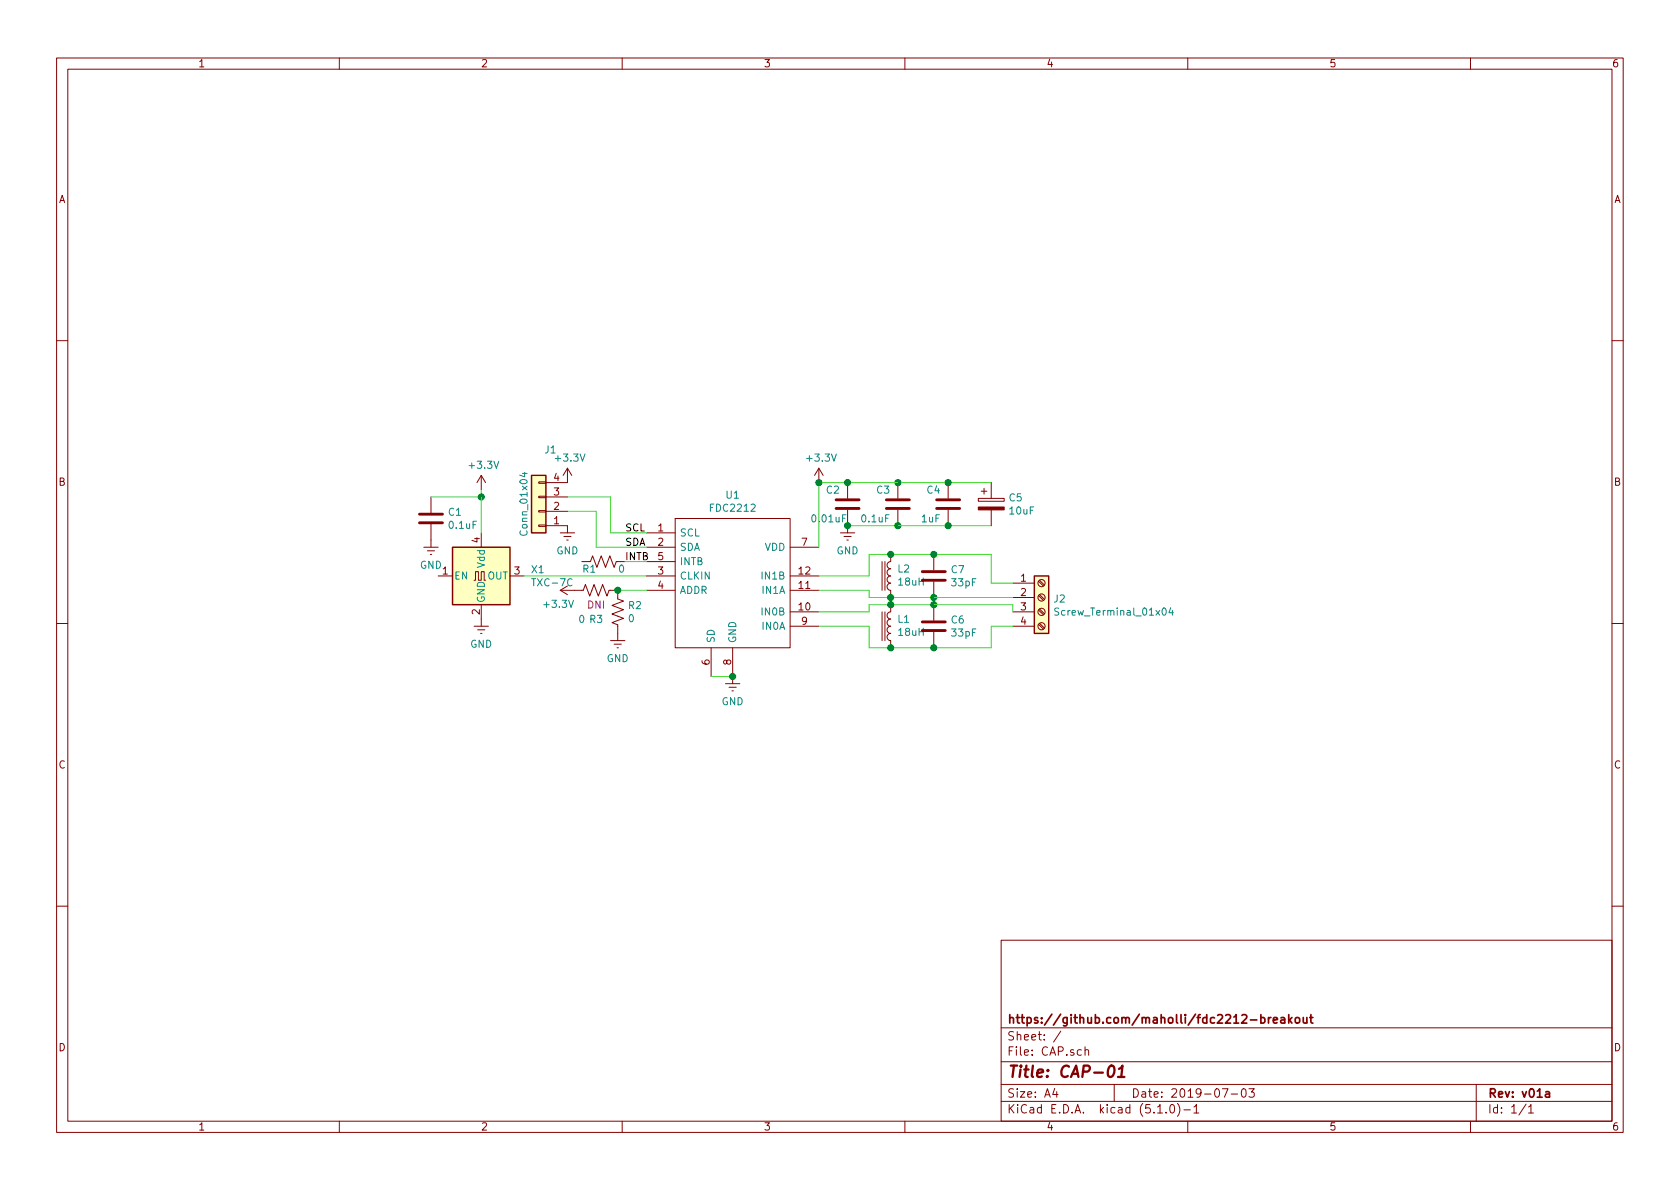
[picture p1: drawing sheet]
EESchema Schematic File Version 4
LIBS:CAP-cache
EELAYER 29 0
EELAYER END
$Descr A4 11693 8268
encoding utf-8
Sheet 1 1
Title "CAP-01"
Date "2019-07-03"
Rev "v01a"
Comp "https://github.com/maholli/fdc2212-breakout"
Comment1 ""
Comment2 ""
Comment3 ""
Comment4 ""
$EndDescr
$Comp
L Device:C C2
U 1 1
P 5900 3500
F 0 "C2" H 5950 3600 50  0000 L CNN
F 1 "0.01uF" H 5900 3400 50  0000 L CNN
F 2 "Capacitor_SMD:C_0402_1005Metric" H 5938 3350 50  0001 C CNN
F 3 "~" H 5900 3500 50  0001 C CNN
	1    5900 3500
	-1   0    0    -1  
$EndComp
$Comp
L Device:C C3
U 1 1
P 6250 3500
F 0 "C3" H 6300 3600 50  0000 L CNN
F 1 "0.1uF" H 6300 3400 50  0000 L CNN
F 2 "Capacitor_SMD:C_0402_1005Metric" H 6288 3350 50  0001 C CNN
F 3 "~" H 6250 3500 50  0001 C CNN
	1    6250 3500
	-1   0    0    -1  
$EndComp
$Comp
L Device:C C4
U 1 1
P 6600 3500
F 0 "C4" H 6650 3600 50  0000 L CNN
F 1 "1uF" H 6650 3400 50  0000 L CNN
F 2 "Capacitor_SMD:C_0402_1005Metric" H 6638 3350 50  0001 C CNN
F 3 "~" H 6600 3500 50  0001 C CNN
	1    6600 3500
	-1   0    0    -1  
$EndComp
Wire Wire Line
	6600 3350 6250 3350
Connection ~ 6250 3350
Wire Wire Line
	6250 3350 5900 3350
Wire Wire Line
	5900 3650 6250 3650
Connection ~ 6250 3650
Wire Wire Line
	6250 3650 6600 3650
$Comp
L Oscillator:TXC-7C X1
U 1 1
P 3350 4000
F 0 "X1" H 3694 4046 50  0000 L CNN
F 1 "TXC-7C" H 3694 3955 50  0000 L CNN
F 2 "Oscillator:Oscillator_SMD_TXC_7C-4Pin_5.0x3.2mm" H 4050 3650 50  0001 C CNN
F 3 "http://www.txccorp.com/download/products/osc/7C_o.pdf" H 3250 4000 50  0001 C CNN
	1    3350 4000
	1    0    0    -1  
$EndComp
Wire Wire Line
	3650 4000 4500 4000
$Comp
L power:+3.3V #PWR0101
U 1 1
P 3350 3400
F 0 "#PWR0101" H 3350 3250 50  0001 C CNN
F 1 "+3.3V" H 3365 3573 50  0000 C CNN
F 2 "" H 3350 3400 50  0001 C CNN
F 3 "" H 3350 3400 50  0001 C CNN
	1    3350 3400
	1    0    0    -1  
$EndComp
$Comp
L power:+3.3V #PWR0102
U 1 1
P 5700 3350
F 0 "#PWR0102" H 5700 3200 50  0001 C CNN
F 1 "+3.3V" H 5715 3523 50  0000 C CNN
F 2 "" H 5700 3350 50  0001 C CNN
F 3 "" H 5700 3350 50  0001 C CNN
	1    5700 3350
	1    0    0    -1  
$EndComp
$Comp
L Device:C C1
U 1 1
P 3000 3600
F 0 "C1" H 2885 3646 50  0000 R CNN
F 1 "0.1uF" H 2885 3555 50  0000 R CNN
F 2 "Capacitor_SMD:C_0402_1005Metric" H 3038 3450 50  0001 C CNN
F 3 "~" H 3000 3600 50  0001 C CNN
	1    3000 3600
	-1   0    0    -1  
$EndComp
Wire Wire Line
	3350 3450 3000 3450
Wire Wire Line
	3350 3400 3350 3450
$Comp
L power:+3.3V #PWR0103
U 1 1
P 4000 4100
F 0 "#PWR0103" H 4000 3950 50  0001 C CNN
F 1 "+3.3V" V 3900 4100 50  0000 L CNN
F 2 "" H 4000 4100 50  0001 C CNN
F 3 "" H 4000 4100 50  0001 C CNN
	1    4000 4100
	0    -1   -1   0   
$EndComp
$Comp
L CAP-rescue:GND-symbols #PWR0104
U 1 1
P 5900 3650
F 0 "#PWR0104" H 5900 3400 50  0001 C CNN
F 1 "GND" H 5900 3477 50  0000 C CNN
F 2 "" H 5900 3650 50  0001 C CNN
F 3 "" H 5900 3650 50  0001 C CNN
	1    5900 3650
	-1   0    0    -1  
$EndComp
$Comp
L CAP-rescue:GND-symbols #PWR0105
U 1 1
P 3350 4300
F 0 "#PWR0105" H 3350 4050 50  0001 C CNN
F 1 "GND" H 3350 4127 50  0000 C CNN
F 2 "" H 3350 4300 50  0001 C CNN
F 3 "" H 3350 4300 50  0001 C CNN
	1    3350 4300
	1    0    0    -1  
$EndComp
$Comp
L CAP-rescue:GND-symbols #PWR0106
U 1 1
P 4300 4400
F 0 "#PWR0106" H 4300 4150 50  0001 C CNN
F 1 "GND" H 4300 4227 50  0000 C CNN
F 2 "" H 4300 4400 50  0001 C CNN
F 3 "" H 4300 4400 50  0001 C CNN
	1    4300 4400
	1    0    0    -1  
$EndComp
$Comp
L CAP-rescue:GND-symbols #PWR0107
U 1 1
P 3000 3750
F 0 "#PWR0107" H 3000 3500 50  0001 C CNN
F 1 "GND" H 3000 3577 50  0000 C CNN
F 2 "" H 3000 3750 50  0001 C CNN
F 3 "" H 3000 3750 50  0001 C CNN
	1    3000 3750
	1    0    0    -1  
$EndComp
$Comp
L symbols:FDC2212 U1
U 1 1
P 4500 3700
F 0 "U1" H 5100 3965 50  0000 C CNN
F 1 "FDC2212" H 5100 3874 50  0000 C CNN
F 2 "SON50P400X400X80-13N" H 5550 3800 50  0001 L CNN
F 3 "" H 5550 3700 50  0001 L CNN
F 4 "Proximity Sensors EMI-Resistant 28-Bit Capacitance to Digital Converter for Proximity and Level Sensing 12-WSON -40 to 125" H 5550 3600 50  0001 L CNN "Description"
F 5 "0.8" H 5550 3500 50  0001 L CNN "Height"
F 6 "Texas Instruments" H 5550 3400 50  0001 L CNN "Manufacturer_Name"
F 7 "FDC2212DNTT" H 5550 3300 50  0001 L CNN "Manufacturer_Part_Number"
F 8 "595-FDC2212DNTT" H 5550 3200 50  0001 L CNN "Mouser Part Number"
F 9 "https://www.mouser.com/Search/Refine.aspx?Keyword=595-FDC2212DNTT" H 5550 3100 50  0001 L CNN "Mouser Price/Stock"
F 10 "" H 5550 3000 50  0001 L CNN "RS Part Number"
F 11 "" H 5550 2900 50  0001 L CNN "RS Price/Stock"
	1    4500 3700
	1    0    0    -1  
$EndComp
Wire Wire Line
	4950 4700 5100 4700
$Comp
L CAP-rescue:GND-symbols #PWR0108
U 1 1
P 5100 4700
F 0 "#PWR0108" H 5100 4450 50  0001 C CNN
F 1 "GND" H 5100 4527 50  0000 C CNN
F 2 "" H 5100 4700 50  0001 C CNN
F 3 "" H 5100 4700 50  0001 C CNN
	1    5100 4700
	1    0    0    -1  
$EndComp
Connection ~ 5100 4700
Wire Wire Line
	5700 3800 5700 3350
Wire Wire Line
	5700 3350 5900 3350
Connection ~ 5900 3350
Connection ~ 5900 3650
Connection ~ 5700 3350
$Comp
L Device:L_Core_Iron L1
U 1 1
P 6200 4350
F 0 "L1" H 6156 4304 50  0000 R CNN
F 1 "18uH" H 6156 4395 50  0000 R CNN
F 2 "Inductor_SMD:L_1210_3225Metric" H 6200 4350 50  0001 C CNN
F 3 "https://www.bourns.com/docs/Product-Datasheets/CMH322522.pdf" H 6200 4350 50  0001 C CNN
F 4 "CMH322522" H 6200 4350 50  0001 C CNN "Part Number"
	1    6200 4350
	-1   0    0    1   
$EndComp
$Comp
L Device:L_Core_Iron L2
U 1 1
P 6200 4000
F 0 "L2" H 6156 3954 50  0000 R CNN
F 1 "18uH" H 6156 4045 50  0000 R CNN
F 2 "Inductor_SMD:L_1210_3225Metric" H 6200 4000 50  0001 C CNN
F 3 "https://www.bourns.com/docs/Product-Datasheets/CMH322522.pdf" H 6200 4000 50  0001 C CNN
F 4 "CMH322522" H 6200 4000 50  0001 C CNN "Part Number"
	1    6200 4000
	-1   0    0    1   
$EndComp
Wire Wire Line
	6200 4200 6050 4200
Wire Wire Line
	6050 4200 6050 4250
Wire Wire Line
	6050 4250 5700 4250
Wire Wire Line
	6200 4500 6050 4500
Wire Wire Line
	6050 4500 6050 4350
Wire Wire Line
	6050 4350 5700 4350
Wire Wire Line
	6200 4150 6050 4150
Wire Wire Line
	6050 4150 6050 4100
Wire Wire Line
	6050 4100 5700 4100
Wire Wire Line
	6200 3850 6050 3850
Wire Wire Line
	6050 3850 6050 4000
Wire Wire Line
	6050 4000 5700 4000
$Comp
L Device:C C7
U 1 1
P 6500 4000
F 0 "C7" H 6385 4046 50  0000 R CNN
F 1 "33pF" H 6385 3955 50  0000 R CNN
F 2 "Capacitor_SMD:C_0805_2012Metric" H 6538 3850 50  0001 C CNN
F 3 "~" H 6500 4000 50  0001 C CNN
	1    6500 4000
	-1   0    0    -1  
$EndComp
$Comp
L Device:C C6
U 1 1
P 6500 4350
F 0 "C6" H 6385 4396 50  0000 R CNN
F 1 "33pF" H 6385 4305 50  0000 R CNN
F 2 "Capacitor_SMD:C_0805_2012Metric" H 6538 4200 50  0001 C CNN
F 3 "~" H 6500 4350 50  0001 C CNN
	1    6500 4350
	-1   0    0    -1  
$EndComp
Wire Wire Line
	6500 4200 6200 4200
Connection ~ 6200 4200
Wire Wire Line
	6500 4500 6200 4500
Connection ~ 6200 4500
Wire Wire Line
	6500 4150 6200 4150
Connection ~ 6200 4150
Wire Wire Line
	6500 3850 6200 3850
Connection ~ 6200 3850
Wire Wire Line
	6900 3850 6500 3850
Connection ~ 6500 3850
Connection ~ 6500 4150
Connection ~ 6500 4200
Wire Wire Line
	6900 4500 6500 4500
Connection ~ 6500 4500
Connection ~ 3350 3450
Wire Wire Line
	3350 3450 3350 3700
Wire Wire Line
	4500 3700 4250 3700
Wire Wire Line
	4250 3700 4250 3450
Wire Wire Line
	4250 3450 3950 3450
Wire Wire Line
	4500 3800 4150 3800
Wire Wire Line
	4150 3800 4150 3550
Wire Wire Line
	4150 3550 3950 3550
$Comp
L CAP-rescue:GND-symbols #PWR0109
U 1 1
P 3950 3650
F 0 "#PWR0109" H 3950 3400 50  0001 C CNN
F 1 "GND" H 3950 3477 50  0000 C CNN
F 2 "" H 3950 3650 50  0001 C CNN
F 3 "" H 3950 3650 50  0001 C CNN
	1    3950 3650
	1    0    0    -1  
$EndComp
$Comp
L power:+3.3V #PWR0110
U 1 1
P 3950 3350
F 0 "#PWR0110" H 3950 3200 50  0001 C CNN
F 1 "+3.3V" H 3965 3523 50  0000 C CNN
F 2 "" H 3950 3350 50  0001 C CNN
F 3 "" H 3950 3350 50  0001 C CNN
	1    3950 3350
	1    0    0    -1  
$EndComp
Text Label 4350 3700 0    50   ~ 6
SCL
Text Label 4350 3800 0    50   ~ 6
SDA
Text Label 4350 3900 0    50   ~ 6
INTB
$Comp
L Device:R_US R2
U 1 1
P 4300 4250
F 0 "R2" H 4368 4296 50  0000 L CNN
F 1 "0" H 4368 4205 50  0000 L CNN
F 2 "Resistor_SMD:R_0402" V 4340 4240 50  0001 C CNN
F 3 "~" H 4300 4250 50  0001 C CNN
	1    4300 4250
	1    0    0    -1  
$EndComp
$Comp
L Device:R_US R3
U 1 1
P 4150 4100
F 0 "R3" V 4350 4100 50  0000 C CNN
F 1 "0" V 4350 4000 50  0000 C CNN
F 2 "Resistor_SMD:R_0402" V 4190 4090 50  0001 C CNN
F 3 "~" H 4150 4100 50  0001 C CNN
F 4 "DNI" V 4250 4100 50  0000 C CNN "Field4"
	1    4150 4100
	0    1    1    0   
$EndComp
Wire Wire Line
	4500 4100 4300 4100
Connection ~ 4300 4100
$Comp
L Connector_Generic:Conn_01x04 J1
U 1 1
P 3750 3550
F 0 "J1" H 3668 3125 50  0000 C CNN
F 1 "Conn_01x04" V 3850 3500 50  0000 C CNN
F 2 "Connector_PinHeader_2.54mm:PinHeader_1x04_P2.54mm_Vertical" H 3750 3550 50  0001 C CNN
F 3 "~" H 3750 3550 50  0001 C CNN
	1    3750 3550
	-1   0    0    1   
$EndComp
$Comp
L Device:R_US R1
U 1 1
P 4200 3900
F 0 "R1" V 4250 3750 50  0000 L CNN
F 1 "0" V 4250 4000 50  0000 L CNN
F 2 "Resistor_SMD:R_0402" V 4240 3890 50  0001 C CNN
F 3 "~" H 4200 3900 50  0001 C CNN
	1    4200 3900
	0    1    1    0   
$EndComp
Wire Wire Line
	4350 3900 4500 3900
$Comp
L Connector:Screw_Terminal_01x04 J2
U 1 1
P 7250 4150
F 0 "J2" H 7330 4142 50  0000 L CNN
F 1 "Screw_Terminal_01x04" H 7330 4051 50  0000 L CNN
F 2 "TerminalBlock_TE-Connectivity:TerminalBlock_TE_282834-4_1x04_P2.54mm_Horizontal" H 7250 4150 50  0001 C CNN
F 3 "~" H 7250 4150 50  0001 C CNN
	1    7250 4150
	1    0    0    -1  
$EndComp
Wire Wire Line
	6500 4150 7050 4150
Wire Wire Line
	7050 4200 7050 4250
Wire Wire Line
	6500 4200 7050 4200
Wire Wire Line
	6900 4500 6900 4350
Wire Wire Line
	6900 4350 7050 4350
Wire Wire Line
	7050 4050 6900 4050
Wire Wire Line
	6900 4050 6900 3850
Wire Wire Line
	6900 3350 6600 3350
Connection ~ 6600 3350
Wire Wire Line
	6900 3650 6600 3650
Connection ~ 6600 3650
$Comp
L Device:CP C5
U 1 1
P 6900 3500
F 0 "C5" H 7018 3546 50  0000 L CNN
F 1 "10uF" H 7018 3455 50  0000 L CNN
F 2 "Capacitor_Tantalum_SMD:CP_EIA-2012-15_AVX-P" H 6938 3350 50  0001 C CNN
F 3 "~" H 6900 3500 50  0001 C CNN
	1    6900 3500
	1    0    0    -1  
$EndComp
$EndSCHEMATC
